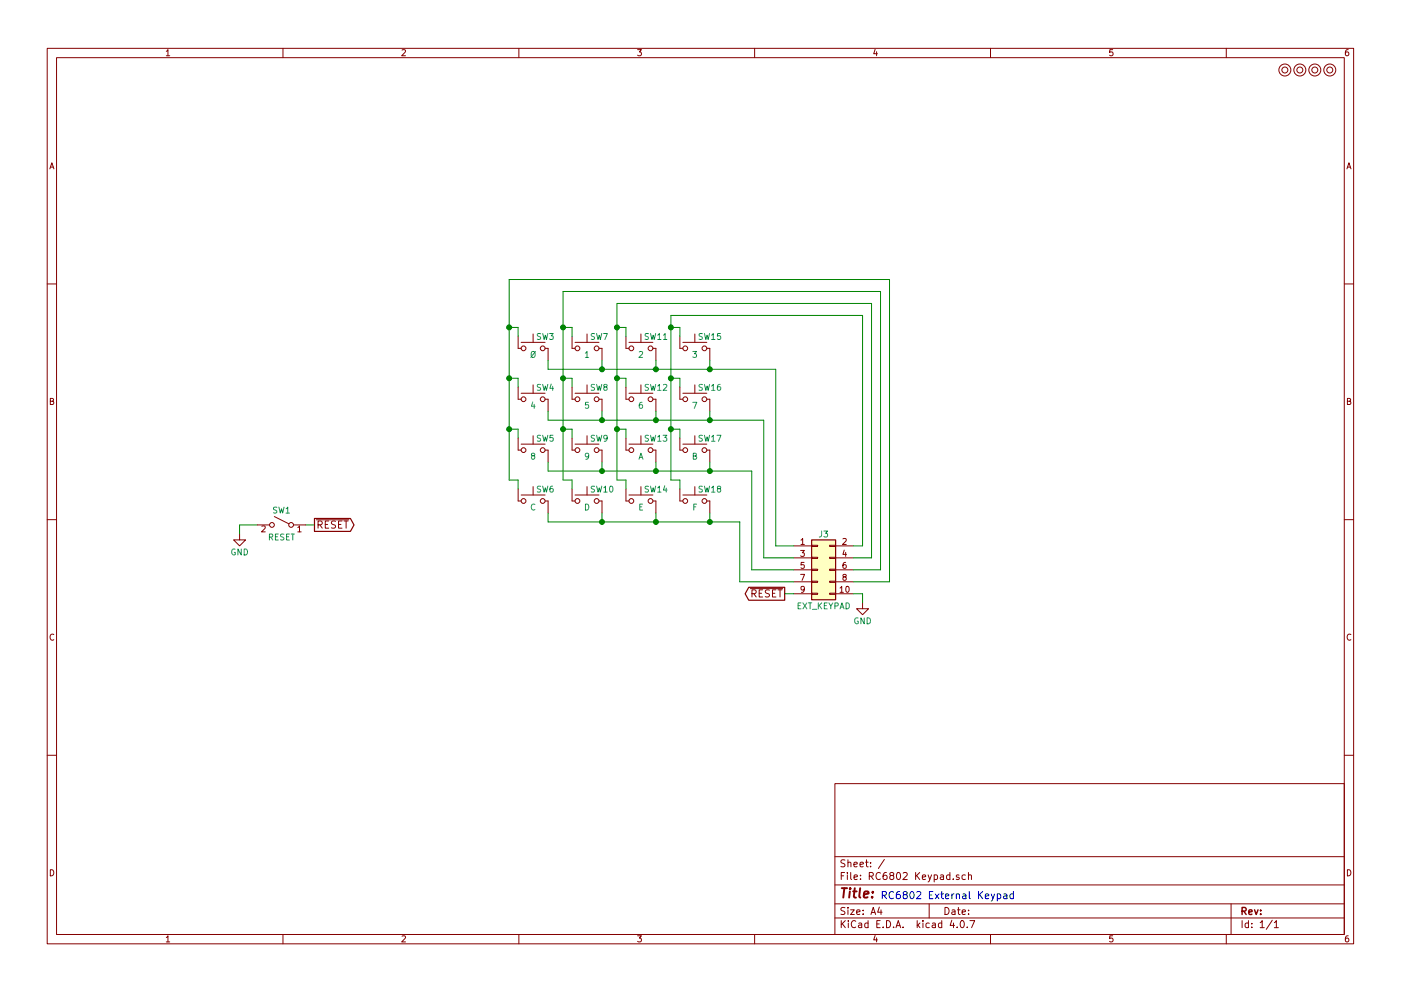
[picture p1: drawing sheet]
EESchema Schematic File Version 2
LIBS:power
LIBS:device
LIBS:transistors
LIBS:conn
LIBS:linear
LIBS:regul
LIBS:74xx
LIBS:cmos4000
LIBS:adc-dac
LIBS:memory
LIBS:xilinx
LIBS:microcontrollers
LIBS:dsp
LIBS:microchip
LIBS:analog_switches
LIBS:motorola
LIBS:texas
LIBS:intel
LIBS:audio
LIBS:interface
LIBS:digital-audio
LIBS:philips
LIBS:display
LIBS:cypress
LIBS:siliconi
LIBS:opto
LIBS:atmel
LIBS:contrib
LIBS:valves
LIBS:mounting
LIBS:Oscillators
LIBS:switches
LIBS:rc6802_ui_port
LIBS:sw_keyboard
LIBS:trs_3.5mm
LIBS:RC6802 Keypad-cache
EELAYER 25 0
EELAYER END
$Descr A4 11693 8268
encoding utf-8
Sheet 1 1
Title ""
Date ""
Rev ""
Comp ""
Comment1 ""
Comment2 ""
Comment3 ""
Comment4 ""
$EndDescr
$Comp
L Mounting M1
U 1 1
P 10725 575
F 0 "M1" H 10725 675 50  0001 C CNN
F 1 "Mounting" H 10725 500 50  0001 C CNN
F 2 "mounting:1pin" H 10725 575 50  0001 C CNN
F 3 "" H 10725 575 50  0001 C CNN
	1    10725 575 
	1    0    0    -1  
$EndComp
$Comp
L Mounting M2
U 1 1
P 10850 575
F 0 "M2" H 10850 675 50  0001 C CNN
F 1 "Mounting" H 10850 500 50  0001 C CNN
F 2 "mounting:1pin" H 10850 575 50  0001 C CNN
F 3 "" H 10850 575 50  0001 C CNN
	1    10850 575 
	1    0    0    -1  
$EndComp
$Comp
L Mounting M3
U 1 1
P 10975 575
F 0 "M3" H 10975 675 50  0001 C CNN
F 1 "Mounting" H 10975 500 50  0001 C CNN
F 2 "mounting:1pin" H 10975 575 50  0001 C CNN
F 3 "" H 10975 575 50  0001 C CNN
	1    10975 575 
	1    0    0    -1  
$EndComp
$Comp
L Mounting M4
U 1 1
P 11100 575
F 0 "M4" H 11100 675 50  0001 C CNN
F 1 "Mounting" H 11100 500 50  0001 C CNN
F 2 "mounting:1pin" H 11100 575 50  0001 C CNN
F 3 "" H 11100 575 50  0001 C CNN
	1    11100 575 
	1    0    0    -1  
$EndComp
Text Notes 7350 7500 0    60   ~ 0
RC6802 External Keypad
$Comp
L SW_Keyboard SW3
U 1 1
P 4450 2900
F 0 "SW3" H 4475 3000 50  0000 L CNN
F 1 "Ø" H 4450 2850 50  0000 C CNN
F 2 "Buttons_Switches_THT:SW_PUSH_6mm" H 4450 3100 50  0001 C CNN
F 3 "" H 4450 3100 50  0001 C CNN
	1    4450 2900
	1    0    0    -1  
$EndComp
$Comp
L SW_Keyboard SW7
U 1 1
P 4900 2900
F 0 "SW7" H 4925 3000 50  0000 L CNN
F 1 "1" H 4900 2850 50  0000 C CNN
F 2 "Buttons_Switches_THT:SW_PUSH_6mm" H 4900 3100 50  0001 C CNN
F 3 "" H 4900 3100 50  0001 C CNN
	1    4900 2900
	1    0    0    -1  
$EndComp
$Comp
L SW_Keyboard SW11
U 1 1
P 5350 2900
F 0 "SW11" H 5375 3000 50  0000 L CNN
F 1 "2" H 5350 2850 50  0000 C CNN
F 2 "Buttons_Switches_THT:SW_PUSH_6mm" H 5350 3100 50  0001 C CNN
F 3 "" H 5350 3100 50  0001 C CNN
	1    5350 2900
	1    0    0    -1  
$EndComp
$Comp
L SW_Keyboard SW15
U 1 1
P 5800 2900
F 0 "SW15" H 5825 3000 50  0000 L CNN
F 1 "3" H 5800 2850 50  0000 C CNN
F 2 "Buttons_Switches_THT:SW_PUSH_6mm" H 5800 3100 50  0001 C CNN
F 3 "" H 5800 3100 50  0001 C CNN
	1    5800 2900
	1    0    0    -1  
$EndComp
$Comp
L SW_Keyboard SW4
U 1 1
P 4450 3325
F 0 "SW4" H 4475 3425 50  0000 L CNN
F 1 "4" H 4450 3275 50  0000 C CNN
F 2 "Buttons_Switches_THT:SW_PUSH_6mm" H 4450 3525 50  0001 C CNN
F 3 "" H 4450 3525 50  0001 C CNN
	1    4450 3325
	1    0    0    -1  
$EndComp
$Comp
L SW_Keyboard SW8
U 1 1
P 4900 3325
F 0 "SW8" H 4925 3425 50  0000 L CNN
F 1 "5" H 4900 3275 50  0000 C CNN
F 2 "Buttons_Switches_THT:SW_PUSH_6mm" H 4900 3525 50  0001 C CNN
F 3 "" H 4900 3525 50  0001 C CNN
	1    4900 3325
	1    0    0    -1  
$EndComp
$Comp
L SW_Keyboard SW12
U 1 1
P 5350 3325
F 0 "SW12" H 5375 3425 50  0000 L CNN
F 1 "6" H 5350 3275 50  0000 C CNN
F 2 "Buttons_Switches_THT:SW_PUSH_6mm" H 5350 3525 50  0001 C CNN
F 3 "" H 5350 3525 50  0001 C CNN
	1    5350 3325
	1    0    0    -1  
$EndComp
$Comp
L SW_Keyboard SW16
U 1 1
P 5800 3325
F 0 "SW16" H 5825 3425 50  0000 L CNN
F 1 "7" H 5800 3275 50  0000 C CNN
F 2 "Buttons_Switches_THT:SW_PUSH_6mm" H 5800 3525 50  0001 C CNN
F 3 "" H 5800 3525 50  0001 C CNN
	1    5800 3325
	1    0    0    -1  
$EndComp
$Comp
L SW_Keyboard SW5
U 1 1
P 4450 3750
F 0 "SW5" H 4475 3850 50  0000 L CNN
F 1 "8" H 4450 3700 50  0000 C CNN
F 2 "Buttons_Switches_THT:SW_PUSH_6mm" H 4450 3950 50  0001 C CNN
F 3 "" H 4450 3950 50  0001 C CNN
	1    4450 3750
	1    0    0    -1  
$EndComp
$Comp
L SW_Keyboard SW9
U 1 1
P 4900 3750
F 0 "SW9" H 4925 3850 50  0000 L CNN
F 1 "9" H 4900 3700 50  0000 C CNN
F 2 "Buttons_Switches_THT:SW_PUSH_6mm" H 4900 3950 50  0001 C CNN
F 3 "" H 4900 3950 50  0001 C CNN
	1    4900 3750
	1    0    0    -1  
$EndComp
$Comp
L SW_Keyboard SW13
U 1 1
P 5350 3750
F 0 "SW13" H 5375 3850 50  0000 L CNN
F 1 "A" H 5350 3700 50  0000 C CNN
F 2 "Buttons_Switches_THT:SW_PUSH_6mm" H 5350 3950 50  0001 C CNN
F 3 "" H 5350 3950 50  0001 C CNN
	1    5350 3750
	1    0    0    -1  
$EndComp
$Comp
L SW_Keyboard SW17
U 1 1
P 5800 3750
F 0 "SW17" H 5825 3850 50  0000 L CNN
F 1 "B" H 5800 3700 50  0000 C CNN
F 2 "Buttons_Switches_THT:SW_PUSH_6mm" H 5800 3950 50  0001 C CNN
F 3 "" H 5800 3950 50  0001 C CNN
	1    5800 3750
	1    0    0    -1  
$EndComp
$Comp
L SW_Keyboard SW6
U 1 1
P 4450 4175
F 0 "SW6" H 4475 4275 50  0000 L CNN
F 1 "C" H 4450 4125 50  0000 C CNN
F 2 "Buttons_Switches_THT:SW_PUSH_6mm" H 4450 4375 50  0001 C CNN
F 3 "" H 4450 4375 50  0001 C CNN
	1    4450 4175
	1    0    0    -1  
$EndComp
$Comp
L SW_Keyboard SW10
U 1 1
P 4900 4175
F 0 "SW10" H 4925 4275 50  0000 L CNN
F 1 "D" H 4900 4125 50  0000 C CNN
F 2 "Buttons_Switches_THT:SW_PUSH_6mm" H 4900 4375 50  0001 C CNN
F 3 "" H 4900 4375 50  0001 C CNN
	1    4900 4175
	1    0    0    -1  
$EndComp
$Comp
L SW_Keyboard SW14
U 1 1
P 5350 4175
F 0 "SW14" H 5375 4275 50  0000 L CNN
F 1 "E" H 5350 4125 50  0000 C CNN
F 2 "Buttons_Switches_THT:SW_PUSH_6mm" H 5350 4375 50  0001 C CNN
F 3 "" H 5350 4375 50  0001 C CNN
	1    5350 4175
	1    0    0    -1  
$EndComp
$Comp
L SW_Keyboard SW18
U 1 1
P 5800 4175
F 0 "SW18" H 5825 4275 50  0000 L CNN
F 1 "F" H 5800 4125 50  0000 C CNN
F 2 "Buttons_Switches_THT:SW_PUSH_6mm" H 5800 4375 50  0001 C CNN
F 3 "" H 5800 4375 50  0001 C CNN
	1    5800 4175
	1    0    0    -1  
$EndComp
Wire Wire Line
	4775 2800 4775 2725
Wire Wire Line
	4775 2725 4700 2725
Wire Wire Line
	4325 2800 4325 2725
Wire Wire Line
	4325 2725 4250 2725
Wire Wire Line
	5225 2800 5225 2725
Wire Wire Line
	5225 2725 5150 2725
Wire Wire Line
	5675 2800 5675 2725
Wire Wire Line
	5675 2725 5600 2725
Wire Wire Line
	4575 3000 4575 3075
Wire Wire Line
	5025 3075 5025 3000
Wire Wire Line
	5475 3075 5475 3000
Wire Wire Line
	5925 3075 5925 3000
Wire Wire Line
	4775 3225 4775 3150
Wire Wire Line
	4700 3150 4775 3150
Wire Wire Line
	4325 3225 4325 3150
Wire Wire Line
	4250 3150 4325 3150
Wire Wire Line
	5225 3225 5225 3150
Wire Wire Line
	5150 3150 5225 3150
Wire Wire Line
	5675 3225 5675 3150
Wire Wire Line
	5600 3150 5675 3150
Wire Wire Line
	4575 3500 4575 3425
Wire Wire Line
	5025 3500 5025 3425
Wire Wire Line
	5475 3500 5475 3425
Wire Wire Line
	5925 3500 5925 3425
Wire Wire Line
	4775 3650 4775 3575
Wire Wire Line
	4700 3575 4775 3575
Wire Wire Line
	4325 3650 4325 3575
Wire Wire Line
	4250 3575 4325 3575
Wire Wire Line
	5225 3650 5225 3575
Wire Wire Line
	5150 3575 5225 3575
Wire Wire Line
	5675 3650 5675 3575
Wire Wire Line
	5600 3575 5675 3575
Wire Wire Line
	4575 3850 4575 3925
Wire Wire Line
	5025 3925 5025 3850
Wire Wire Line
	5475 3925 5475 3850
Wire Wire Line
	5925 3925 5925 3850
Wire Wire Line
	4775 4075 4775 4000
Wire Wire Line
	4700 4000 4775 4000
Wire Wire Line
	4325 4075 4325 4000
Wire Wire Line
	4250 4000 4325 4000
Wire Wire Line
	5225 4075 5225 4000
Wire Wire Line
	5150 4000 5225 4000
Wire Wire Line
	5675 4075 5675 4000
Wire Wire Line
	5600 4000 5675 4000
Wire Wire Line
	5025 4350 5025 4275
Wire Wire Line
	5475 4350 5475 4275
Wire Wire Line
	4250 2325 4250 4000
Connection ~ 4250 3575
Connection ~ 4250 3150
Wire Wire Line
	4700 2425 4700 4000
Connection ~ 4700 3150
Connection ~ 4700 3575
Wire Wire Line
	5150 2525 5150 4000
Connection ~ 5150 3575
Connection ~ 5150 3150
Wire Wire Line
	5600 2625 5600 4000
Connection ~ 5600 3150
Connection ~ 5600 3575
Wire Wire Line
	4575 4350 6175 4350
Connection ~ 5025 4350
Connection ~ 5475 4350
Wire Wire Line
	4575 3925 6275 3925
Connection ~ 5475 3925
Connection ~ 5025 3925
Wire Wire Line
	4575 3500 6375 3500
Connection ~ 5025 3500
Connection ~ 5475 3500
Wire Wire Line
	4575 3075 6475 3075
Connection ~ 5025 3075
Connection ~ 5475 3075
Connection ~ 4250 2725
Connection ~ 4700 2725
Connection ~ 5150 2725
Connection ~ 5600 2725
Wire Wire Line
	4250 2325 7425 2325
Wire Wire Line
	4700 2425 7350 2425
Wire Wire Line
	5150 2525 7275 2525
Wire Wire Line
	5600 2625 7200 2625
$Comp
L Conn_02x05_Odd_Even J3
U 1 1
P 6825 4750
F 0 "J3" H 6875 5050 50  0000 C CNN
F 1 "EXT_KEYPAD" H 6875 4450 50  0000 C CNN
F 2 "Pin_Headers:Pin_Header_Straight_2x05_Pitch2.54mm" H 6825 4750 50  0001 C CNN
F 3 "" H 6825 4750 50  0001 C CNN
	1    6825 4750
	1    0    0    -1  
$EndComp
Wire Wire Line
	7125 4550 7200 4550
Wire Wire Line
	7200 4550 7200 2625
Wire Wire Line
	7275 2525 7275 4650
Wire Wire Line
	7275 4650 7125 4650
Wire Wire Line
	7350 2425 7350 4750
Wire Wire Line
	7350 4750 7125 4750
Wire Wire Line
	7425 2325 7425 4850
Wire Wire Line
	7425 4850 7125 4850
Text GLabel 6550 4950 0    60   Output ~ 0
~RESET
Wire Wire Line
	6550 4950 6625 4950
$Comp
L GND #PWR01
U 1 1
P 7200 5025
F 0 "#PWR01" H 7200 4775 50  0001 C CNN
F 1 "GND" H 7200 4875 50  0000 C CNN
F 2 "" H 7200 5025 50  0001 C CNN
F 3 "" H 7200 5025 50  0001 C CNN
	1    7200 5025
	1    0    0    -1  
$EndComp
Wire Wire Line
	7200 5025 7200 4950
Wire Wire Line
	7200 4950 7125 4950
Wire Wire Line
	5925 4350 5925 4275
Wire Wire Line
	4575 4275 4575 4350
Wire Wire Line
	6175 4350 6175 4850
Wire Wire Line
	6175 4850 6625 4850
Connection ~ 5925 4350
Wire Wire Line
	6625 4750 6275 4750
Wire Wire Line
	6275 4750 6275 3925
Connection ~ 5925 3925
Wire Wire Line
	6625 4650 6375 4650
Wire Wire Line
	6375 4650 6375 3500
Connection ~ 5925 3500
Wire Wire Line
	6625 4550 6475 4550
Wire Wire Line
	6475 4550 6475 3075
Connection ~ 5925 3075
Wire Wire Line
	2000 4450 2000 4375
Wire Wire Line
	2000 4375 2150 4375
Wire Wire Line
	2550 4375 2625 4375
$Comp
L GND #PWR02
U 1 1
P 2000 4450
F 0 "#PWR02" H 2000 4200 50  0001 C CNN
F 1 "GND" H 2000 4300 50  0000 C CNN
F 2 "" H 2000 4450 50  0001 C CNN
F 3 "" H 2000 4450 50  0001 C CNN
	1    2000 4450
	1    0    0    -1  
$EndComp
Text GLabel 2625 4375 2    60   Output ~ 0
~RESET
$Comp
L SW_SPST SW1
U 1 1
P 2350 4375
F 0 "SW1" H 2350 4500 50  0000 C CNN
F 1 "RESET" H 2350 4275 50  0000 C CNN
F 2 "Buttons_Switches_THT:SW_PUSH_6mm" H 2350 4375 50  0001 C CNN
F 3 "" H 2350 4375 50  0001 C CNN
	1    2350 4375
	-1   0    0    -1  
$EndComp
$EndSCHEMATC
